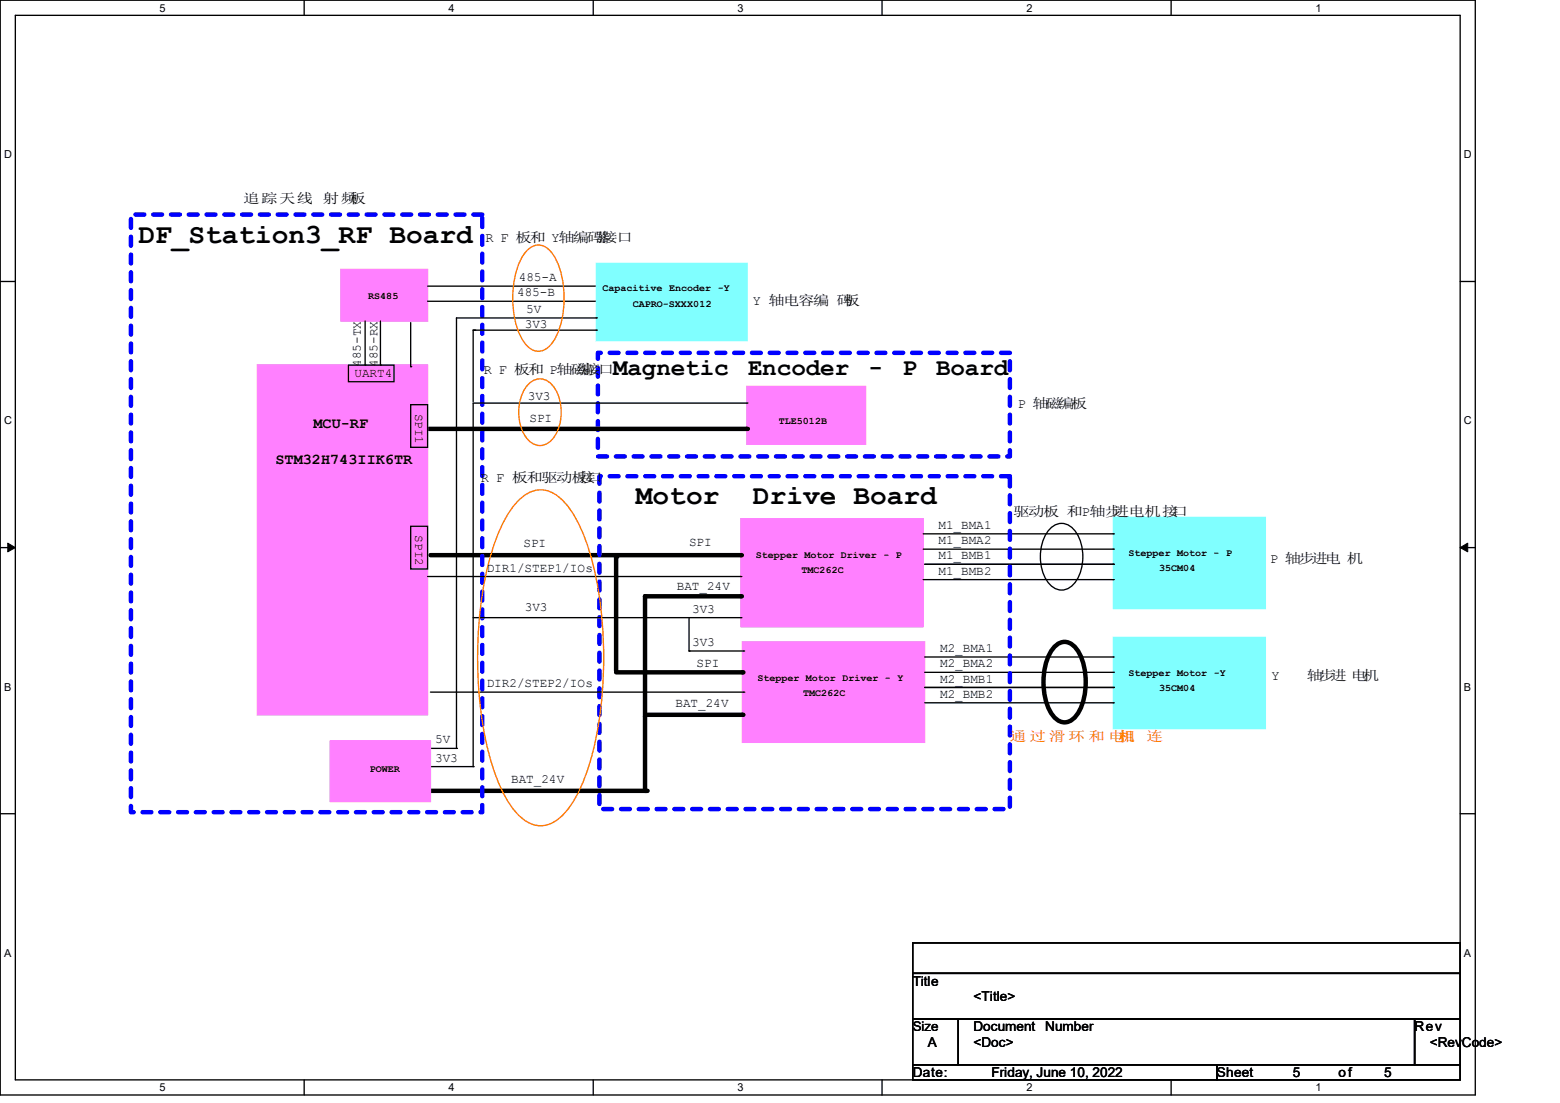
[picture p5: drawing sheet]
<svg xmlns="http://www.w3.org/2000/svg" width="297mm" height="210mm" viewBox="0 0 297 210" stroke-linecap="round" stroke-linejoin="round" font-family="sans-serif">
<path d="M0 0h280.9v208.5h-280.9zM2.9 2.9h275.1v202.7h-275.1z" fill="none" stroke="#000" stroke-width=".25"/>
<g fill="#fff">
<path d="M30.4 .3h1.1v2.4h-1.1z"/>
<path d="M30.4 205.9h1.1v2.3h-1.1z"/>
</g>
<path d="M57.9 0v2.9M57.9 205.6v2.9" fill="none" stroke="#000" stroke-width=".25"/>
<g fill="#fff">
<path d="M85.4 .3h1.1v2.4h-1.1z"/>
<path d="M85.4 205.9h1.1v2.3h-1.1z"/>
</g>
<path d="M112.9 0v2.9M112.9 205.6v2.9" fill="none" stroke="#000" stroke-width=".25"/>
<g fill="#fff">
<path d="M140.4 .3h1.2v2.4h-1.2z"/>
<path d="M140.4 205.9h1.2v2.3h-1.2z"/>
</g>
<path d="M167.9 0v2.9M167.9 205.6v2.9" fill="none" stroke="#000" stroke-width=".25"/>
<g fill="#fff">
<path d="M195.4 .3h1.2v2.4h-1.2z"/>
<path d="M195.4 205.9h1.2v2.3h-1.2z"/>
</g>
<path d="M223 0v2.9M223 205.6v2.9" fill="none" stroke="#000" stroke-width=".25"/>
<g fill="#fff">
<path d="M250.4 .3h1.2v2.4h-1.2z"/>
<path d="M250.4 205.9h1.2v2.3h-1.2z"/>
<path d="M.8 28.2h1.4v2.4h-1.4z"/>
<path d="M278.7 28.2h1.5v2.4h-1.5z"/>
<path d="M.8 78.9h1.4v2.3h-1.4z"/>
<path d="M278.7 78.9h1.5v2.3h-1.5z"/>
</g>
<path d="M0 53.6h2.9M278 53.6h2.9" fill="none" stroke="#000" stroke-width=".25"/>
<g fill="#fff">
<path d="M.8 129.6h1.3v2.3h-1.3z"/>
<path d="M278.7 129.6h1.4v2.3h-1.4z"/>
</g>
<path d="M0 104.3h2.9M278 104.3h2.9" fill="none" stroke="#000" stroke-width=".25"/>
<path d="M1.5 103.4l1.4 .9-1.4 .8zM278 104.3l1.4-.9v1.7z" fill="#000" stroke="#000" stroke-width=".19"/>
<g fill="#fff">
<path d="M.8 180.3h1.3v2.3h-1.3z"/>
<path d="M278.7 180.3h1.4v2.3h-1.4z"/>
</g>
<g fill="none" stroke="#000" stroke-width=".25">
<path d="M81.4 54.5h32.1M81.4 57.4h32.1M113.5 54.5h.1M113.5 57.4h.1M66.3 69.5h8.7v3.2h-8.7zM69.5 69.5h.1M69.5 61.1v8.4M72.4 69.5h.1M72.4 61.1v8.4M78.2 77h3.2v8.2h-3.2zM78.2 69.8h.1M78.2 61.4v8.4"/>
<path d="M90.1 62.9h.1M90.1 62.9v13.6M90.1 62.9h23.4M90.4 62.9h.1M113.5 60.5h.1M113.5 62.9h.1M113.5 60.5h-26.6v82M142.2 76.8h.1M142.2 76.8h-52.1v69.2M78.2 100.2h3.2v8.1h-3.2zM81.4 109.8h59.7M90.1 117.6h51"/>
<path d="M131.2 117.6v6.4M141.1 109.8h.1M141.1 117.6h.1M175.8 104.6h36.2M175.8 110.4h36.2M175.8 101.6h36.2M176.1 107.4h35.9M199.7 100.9a3 3 0 0 1 5.3 .6 8.9 8.9 0 0 1-.5 9.6 3 3 0 0 1-5.2-.6 8.9 8.9 0 0 1 .4-9.6zM212 104.6h.1M212 107.4h.1M212 110.4h.1M212 101.6h.1"/>
<path d="M82 131.8h59.6M131.2 124h.1M131.2 124h10.4M141.6 131.8h.1M141.6 124h.1M176.1 128h35.9M176.1 130.9h35.9M176.1 133.8h35.9M176.1 125.1h35.9M212 128h.1M212 130.9h.1M212 133.8h.1"/>
<path d="M212 125.1h.1M0 154.9h2.9M81.7 146h.1M81.7 142.5h.1M81.7 146h8.4M81.7 142.5h5.2M86.9 142.5h.1M90.1 146h.1M278 154.9h2.9M173.8 179.5h104.2v5.8h-104.2zM173.8 185.3h104.2v8.7h-104.2zM173.8 194h8.7v8.7h-8.7z"/>
<path d="M182.5 194h86.8v8.7h-86.8zM269.3 194h8.7v8.7h-8.7zM173.8 202.7h57.9v2.9h-57.9zM231.7 202.7h46.3v2.9h-46.3z"/>
</g>
<g fill="#ff80ff" stroke="#ff80ff" stroke-width=".25">
<path d="M141.1 98.8h34.7v20.5h-34.7z" fill-rule="evenodd"/>
<path d="M141.4 122.2h34.7v19.2h-34.7z" fill-rule="evenodd"/>
<path d="M64.9 51.3h16.5v9.8h-16.5z" fill-rule="evenodd"/>
<path d="M142.2 73.6h22.6v11h-22.6z" fill-rule="evenodd"/>
<path d="M49 69.5h32.4v66.6h-32.4z" fill-rule="evenodd"/>
<path d="M62.9 141.1h19.1v11.5h-19.1z" fill-rule="evenodd"/>
</g>
<g fill="#80ffff" stroke="#80ffff" stroke-width=".25">
<path d="M212 98.5h28.9v17.4h-28.9z" fill-rule="evenodd"/>
<path d="M212 121.4h28.9v17.3h-28.9z" fill-rule="evenodd"/>
<path d="M113.5 50.1h28.7v14.8h-28.7z" fill-rule="evenodd"/>
</g>
<path d="M81.7 81.7h60.5M82 105.7h59.1M117.3 106v21.7M141.1 113.5h-18.3v37.1M117.3 128h24.1M123.1 136.1h18.3M200.8 123.1a2.55 2.55 0 0 1 4.3 .6 12.4 12.4 0 0 1 0 12.4 2.65 2.65 0 0 1-2.4 1.4 2.65 2.65 0 0 1-2.4-1.4 12.4 12.4 0 0 1 0-12.4zM82 150.6h41.1" fill="none" stroke="#000" stroke-width=".85"/>
<g fill="#000">
<circle cx="142.2" cy="81.7" r=".42"/>
<circle cx="117.3" cy="106" r=".42"/>
<circle cx="122.8" cy="113.5" r=".42"/>
<circle cx="141.1" cy="113.5" r=".42"/>
<circle cx="141.1" cy="105.7" r=".42"/>
<circle cx="141.4" cy="128" r=".42"/>
<circle cx="141.4" cy="136.1" r=".42"/>
<circle cx="122.8" cy="150.6" r=".42"/>
<circle cx="123.1" cy="150.6" r=".42"/>
</g>
<path d="M24.9 40.9h66.9v113.7h-66.9zM113.8 67.2h78.5v19.7h-78.5zM114.1 90.7h78.2v63.4h-78.2z" fill="none" stroke="#00f" stroke-width=".85" stroke-dasharray="1.7 1.7"/>
<path d="M100.4 47.6a2.73 2.73 0 0 1 4.2 0 13.4 13.4 0 0 1 2.8 9.2 13.4 13.4 0 0 1-2.8 9.1 2.73 2.73 0 0 1-4.2 0 13.4 13.4 0 0 1-2.8-9.1 13.4 13.4 0 0 1 2.8-9.2zM100.4 73.4a3 3 0 0 1 5.3 .6 8.9 8.9 0 0 1-.5 9.6 3 3 0 0 1-5.3-.6 8.9 8.9 0 0 1 .5-9.6zM99 95.1a5.3 5.3 0 0 1 7.9 0 21.3 21.3 0 0 1 4.9 8.5 74.9 74.9 0 0 1 2.5 32.3 46 46 0 0 1-4.8 16 9.6 9.6 0 0 1-5.5 5.2 6 6 0 0 1-6-2.6 32.6 32.6 0 0 1-5.6-13.9 78.5 78.5 0 0 1 1.1-35.1 24.7 24.7 0 0 1 5.5-10.4z" fill="none" stroke="#ff8000" stroke-width=".25"/>
<g font-size="5.3">
<text x="26.4" y="46.2">DF_Station3_RF Board</text>
<text x="121.1" y="96">Motor</text>
<text x="143.4" y="96">Drive Board</text>
</g>
<g font-size="4.6">
<text x="116.7" y="71.3">Magnetic</text>
<text x="142.4" y="71.3">Encoder</text>
<text x="165.4" y="71.3">-</text>
<text x="171.8" y="71.3">P</text>
<text x="178.2" y="71.3">Board</text>
</g>
<g font-size="2.9">
<text x="59.7" y="81.5">MCU-RF</text>
<text x="52.5" y="88.4">STM32H743IIK6TR</text>
</g>
<g font-size="2.6">
<text x="46.4" y="38.6">追踪天线</text>
<text x="61.5" y="38.6">射频</text>
<text x="66.6" y="38.6">板</text>
<text x="92.4" y="46.1">R F 板和 Y轴编码接口</text>
<text x="113.1" y="46.1">器</text>
<text x="143.3" y="58">Y 轴电容编 码</text>
<text x="160.7" y="58">板</text>
<text x="92.1" y="71.3">R F 板和 P轴磁接口</text>
<text x="109.9" y="71.3">编</text>
<text x="193.8" y="77.7">P 轴磁编板</text>
<text x="91.5" y="91.9">R F 板和驱动板口</text>
<text x="110.2" y="91.9">接</text>
<text x="192.9" y="98.2">驱动板 和P轴步</text>
<text x="211.9" y="98.2">进电机接</text>
<text x="223.1" y="98.2">口</text>
<text x="241.8" y="107.2">P 轴步进电 机</text>
<text x="242.1" y="129.5">Y</text>
<text x="248.8" y="129.5">轴步进 电机</text>
<text x="173.8" y="187.7">Title</text>
<text x="185.3" y="190.6">&lt;Title&gt;</text>
<text x="185.3" y="196.3">Document</text>
<text x="199" y="196.3">Number</text>
<text x="269.3" y="196.3">Rev</text>
<text x="176.7" y="199.3">A</text>
<text x="185.3" y="199.3">&lt;Doc&gt;</text>
<text x="272.2" y="199.3">&lt;RevCode&gt;</text>
<text x="173.8" y="205.1">Date:</text>
<text x="188.8" y="205.1">Friday, June 10, 2022</text>
<text x="231.7" y="205.1">Sheet</text>
<text x="246.2" y="205.1">5</text>
<text x="254.8" y="205.1">of</text>
<text x="263.5" y="205.1">5</text>
</g>
<g font-size="2.6" fill="#f00">
<text x="192.3" y="141.1">通 过 滑 环 和 电</text>
<text x="212.9" y="141.1">机</text>
<text x="212.9" y="141.1">相</text>
<text x="218.3" y="141.1">连</text>
</g>
<text font-size="2.5" x="173.8" y="196.3">Size</text>
<g font-size="2.4">
<text x="98.8" y="53.5">485-A</text>
<text x="98.5" y="56.4">485-B</text>
<text x="100.2" y="59.6">5V</text>
<text x="99.9" y="62.5">3V3</text>
<text x="67.5" y="71.8">UART4</text>
<text x="68.7" y="69.8" transform="rotate(-90 68.7 69.8)">485-TX</text>
<text x="71.9" y="69.8" transform="rotate(-90 71.9 69.8)">485-RX</text>
<text x="100.5" y="76.1">3V3</text>
<text x="79" y="78.8" transform="rotate(90 79 78.8)">SPI1</text>
<text x="100.8" y="80.4">SPI</text>
<text x="79" y="101.9" transform="rotate(90 79 101.9)">SPI2</text>
<text x="178.7" y="100.7">M1_BMA1</text>
<text x="99.7" y="104.2">SPI</text>
<text x="131.2" y="103.9">SPI</text>
<text x="178.7" y="103.6">M1_BMA2</text>
<text x="178.7" y="106.5">M1_BMB1</text>
<text x="92.7" y="108.8">DIR1/STEP1/IOs</text>
<text x="128.9" y="112.3">BAT_24V</text>
<text x="178.7" y="109.4">M1_BMB2</text>
<text x="99.9" y="116.3">3V3</text>
<text x="131.8" y="116.6">3V3</text>
<text x="131.8" y="123">3V3</text>
<text x="179" y="124.2">M2_BMA1</text>
<text x="92.7" y="130.8">DIR2/STEP2/IOs</text>
<text x="132.6" y="127">SPI</text>
<text x="179" y="127">M2_BMA2</text>
<text x="179" y="130">M2_BMB1</text>
<text x="128.6" y="134.6">BAT_24V</text>
<text x="179" y="132.8">M2_BMB2</text>
<text x="82.8" y="141.5">5V</text>
<text x="82.8" y="145">3V3</text>
<text x="97.3" y="149.1">BAT_24V</text>
</g>
<g font-size="2.1">
<text x="30.4" y="2.2">5</text>
<text x="85.4" y="2.2">4</text>
<text x="140.4" y="2.2">3</text>
<text x="195.4" y="2.2">2</text>
<text x="250.4" y="2.2">1</text>
<text x=".8" y="30.1">D</text>
<text x="278.7" y="30.1">D</text>
<text x=".8" y="80.8">C</text>
<text x="278.7" y="80.8">C</text>
<text x=".8" y="131.5">B</text>
<text x="278.7" y="131.5">B</text>
<text x=".8" y="182.2">A</text>
<text x="278.7" y="182.2">A</text>
<text x="30.4" y="207.8">5</text>
<text x="85.4" y="207.8">4</text>
<text x="140.4" y="207.8">3</text>
<text x="195.4" y="207.8">2</text>
<text x="250.4" y="207.8">1</text>
</g>
<g font-size="1.9">
<text x="70.1" y="56.9">RS485</text>
<text x="114.7" y="55.5">Capacitive Encoder -Y</text>
<text x="120.5" y="58.4">CAPRO-SXXX012</text>
<text x="148.3" y="80.7">TLE5012B</text>
<text x="143.9" y="106.2">Stepper Motor Driver - P</text>
<text x="214.9" y="105.9">Stepper Motor - P</text>
<text x="152.6" y="109.1">TMC262C</text>
<text x="220.7" y="108.8">35CM04</text>
<text x="144.2" y="129.6">Stepper Motor Driver - Y</text>
<text x="214.9" y="128.7">Stepper Motor -Y</text>
<text x="220.7" y="131.7">35CM04</text>
<text x="152.9" y="132.5">TMC262C</text>
<text x="70.4" y="147">POWER</text>
</g>
</svg>
